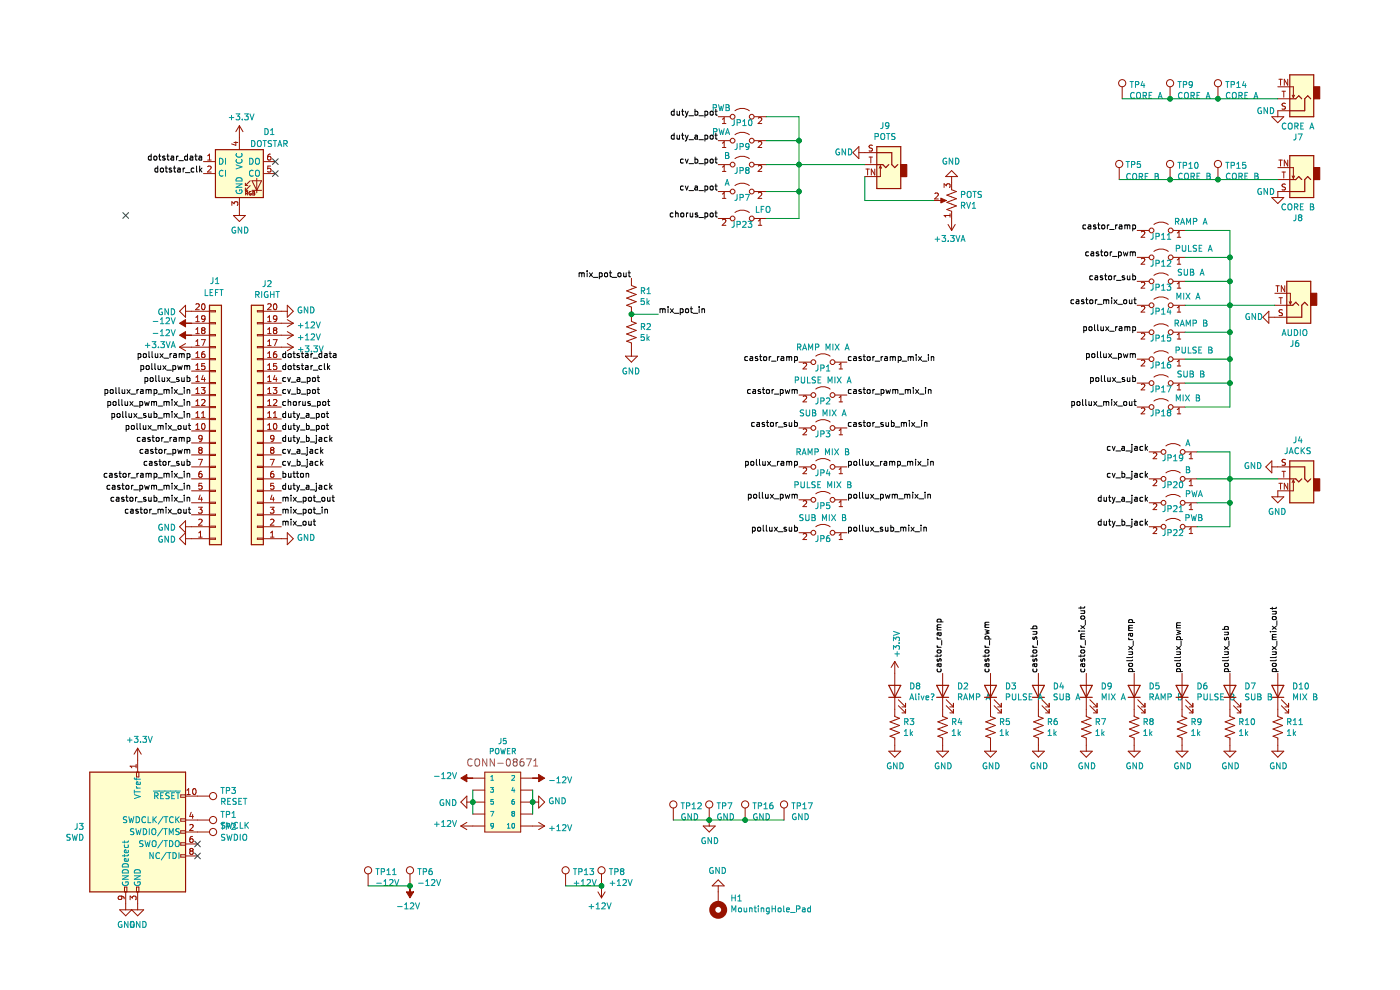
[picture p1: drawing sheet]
EESchema Schematic File Version 4
EELAYER 30 0
EELAYER END
$Descr A4 11693 8268
encoding utf-8
Sheet 1 1
Title "Castor & Pollux: Progboard"
Date "2021-02-27"
Rev "v3"
Comp "Winterbloom"
Comment1 "gemini.wntr.dev"
Comment2 "CERN-OHL-P v2"
Comment3 ""
Comment4 ""
$EndDescr
$Comp
L Connector:TestPoint TP1
U 1 1
P 1650 6850
F 0 "TP1" V 1604 7038 50  0000 L CNN
F 1 "SWCLK" V 1695 7038 50  0000 L CNN
F 2 "TestPoint:TestPoint_THTPad_D1.5mm_Drill0.7mm" H 1850 6850 50  0001 C CNN
F 3 "~" H 1850 6850 50  0001 C CNN
	1    1650 6850
	0    1    1    0   
$EndComp
$Comp
L Connector:TestPoint TP2
U 1 1
P 1650 6950
F 0 "TP2" V 1604 7138 50  0000 L CNN
F 1 "SWDIO" V 1695 7138 50  0000 L CNN
F 2 "TestPoint:TestPoint_THTPad_D1.5mm_Drill0.7mm" H 1850 6950 50  0001 C CNN
F 3 "~" H 1850 6950 50  0001 C CNN
	1    1650 6950
	0    1    1    0   
$EndComp
$Comp
L Connector:TestPoint TP3
U 1 1
P 1650 6650
F 0 "TP3" V 1604 6838 50  0000 L CNN
F 1 "RESET" V 1695 6838 50  0000 L CNN
F 2 "TestPoint:TestPoint_THTPad_D1.5mm_Drill0.7mm" H 1850 6650 50  0001 C CNN
F 3 "~" H 1850 6650 50  0001 C CNN
	1    1650 6650
	0    1    1    0   
$EndComp
$Comp
L Connector_Generic:Conn_01x20 J1
U 1 1
P 1800 3600
F 0 "J1" H 1750 2350 50  0000 L CNN
F 1 "LEFT" H 1700 2450 50  0000 L CNN
F 2 "Connector_PinSocket_2.54mm:PinSocket_1x20_P2.54mm_Vertical" H 1800 3600 50  0001 C CNN
F 3 "~" H 1800 3600 50  0001 C CNN
	1    1800 3600
	1    0    0    1   
$EndComp
$Comp
L Connector_Generic:Conn_01x20 J2
U 1 1
P 2150 3600
F 0 "J2" H 2068 2375 50  0000 C CNN
F 1 "RIGHT" H 2068 2466 50  0000 C CNN
F 2 "Connector_PinSocket_2.54mm:PinSocket_1x20_P2.54mm_Vertical" H 2150 3600 50  0001 C CNN
F 3 "~" H 2150 3600 50  0001 C CNN
	1    2150 3600
	-1   0    0    1   
$EndComp
$Comp
L Connector:TestPoint TP4
U 1 1
P 9375 825
F 0 "TP4" H 9433 943 50  0000 L CNN
F 1 "CORE A" H 9433 852 50  0000 L CNN
F 2 "TestPoint:TestPoint_THTPad_D1.5mm_Drill0.7mm" H 9575 825 50  0001 C CNN
F 3 "~" H 9575 825 50  0001 C CNN
	1    9375 825 
	1    0    0    -1  
$EndComp
$Comp
L Connector:TestPoint TP5
U 1 1
P 9350 1500
F 0 "TP5" H 9400 1625 50  0000 L CNN
F 1 "CORE B" H 9400 1525 50  0000 L CNN
F 2 "TestPoint:TestPoint_THTPad_D1.5mm_Drill0.7mm" H 9550 1500 50  0001 C CNN
F 3 "~" H 9550 1500 50  0001 C CNN
	1    9350 1500
	1    0    0    -1  
$EndComp
$Comp
L Connector:Conn_ARM_JTAG_SWD_10 J3
U 1 1
P 1150 6950
F 0 "J3" H 707 6996 50  0000 R CNN
F 1 "SWD" H 707 6905 50  0000 R CNN
F 2 "Connector_PinHeader_1.27mm:PinHeader_2x05_P1.27mm_Vertical" H 1150 6950 50  0001 C CNN
F 3 "http://infocenter.arm.com/help/topic/com.arm.doc.ddi0314h/DDI0314H_coresight_components_trm.pdf" V 800 5700 50  0001 C CNN
	1    1150 6950
	1    0    0    -1  
$EndComp
NoConn ~ 1650 7050
NoConn ~ 1650 7150
NoConn ~ 1050 1800
$Comp
L Connector:TestPoint TP6
U 1 1
P 3425 7400
F 0 "TP6" H 3483 7518 50  0000 L CNN
F 1 "-12V" H 3483 7427 50  0000 L CNN
F 2 "TestPoint:TestPoint_Plated_Hole_D3.0mm" H 3625 7400 50  0001 C CNN
F 3 "~" H 3625 7400 50  0001 C CNN
	1    3425 7400
	1    0    0    -1  
$EndComp
$Comp
L Connector:TestPoint TP7
U 1 1
P 5925 6850
F 0 "TP7" H 5983 6968 50  0000 L CNN
F 1 "GND" H 5983 6877 50  0000 L CNN
F 2 "TestPoint:TestPoint_Plated_Hole_D3.0mm" H 6125 6850 50  0001 C CNN
F 3 "~" H 6125 6850 50  0001 C CNN
	1    5925 6850
	1    0    0    -1  
$EndComp
$Comp
L Connector:TestPoint TP8
U 1 1
P 5025 7400
F 0 "TP8" H 5083 7518 50  0000 L CNN
F 1 "+12V" H 5083 7427 50  0000 L CNN
F 2 "TestPoint:TestPoint_Plated_Hole_D3.0mm" H 5225 7400 50  0001 C CNN
F 3 "~" H 5225 7400 50  0001 C CNN
	1    5025 7400
	1    0    0    -1  
$EndComp
$Comp
L Connector:TestPoint TP9
U 1 1
P 9775 825
F 0 "TP9" H 9833 943 50  0000 L CNN
F 1 "CORE A" H 9833 852 50  0000 L CNN
F 2 "TestPoint:TestPoint_Plated_Hole_D3.0mm" H 9975 825 50  0001 C CNN
F 3 "~" H 9975 825 50  0001 C CNN
	1    9775 825 
	1    0    0    -1  
$EndComp
$Comp
L Connector:TestPoint TP10
U 1 1
P 9775 1500
F 0 "TP10" H 9833 1618 50  0000 L CNN
F 1 "CORE B" H 9833 1527 50  0000 L CNN
F 2 "TestPoint:TestPoint_Plated_Hole_D3.0mm" H 9975 1500 50  0001 C CNN
F 3 "~" H 9975 1500 50  0001 C CNN
	1    9775 1500
	1    0    0    -1  
$EndComp
$Comp
L power:GND #PWR0101
U 1 1
P 5925 6850
F 0 "#PWR0101" H 5925 6600 50  0001 C CNN
F 1 "GND" H 5930 6677 50  0000 C CNN
F 2 "" H 5925 6850 50  0001 C CNN
F 3 "" H 5925 6850 50  0001 C CNN
	1    5925 6850
	1    0    0    -1  
$EndComp
$Comp
L power:GND #PWR0102
U 1 1
P 1150 7550
F 0 "#PWR0102" H 1150 7300 50  0001 C CNN
F 1 "GND" H 1155 7377 50  0000 C CNN
F 2 "" H 1150 7550 50  0001 C CNN
F 3 "" H 1150 7550 50  0001 C CNN
	1    1150 7550
	1    0    0    -1  
$EndComp
$Comp
L power:GND #PWR0103
U 1 1
P 1050 7550
F 0 "#PWR0103" H 1050 7300 50  0001 C CNN
F 1 "GND" H 1055 7377 50  0000 C CNN
F 2 "" H 1050 7550 50  0001 C CNN
F 3 "" H 1050 7550 50  0001 C CNN
	1    1050 7550
	1    0    0    -1  
$EndComp
$Comp
L power:+12V #PWR0104
U 1 1
P 5025 7400
F 0 "#PWR0104" H 5025 7250 50  0001 C CNN
F 1 "+12V" H 5040 7573 50  0000 C CNN
F 2 "" H 5025 7400 50  0001 C CNN
F 3 "" H 5025 7400 50  0001 C CNN
	1    5025 7400
	-1   0    0    1   
$EndComp
$Comp
L power:-12V #PWR0105
U 1 1
P 3425 7400
F 0 "#PWR0105" H 3425 7500 50  0001 C CNN
F 1 "-12V" H 3440 7573 50  0000 C CNN
F 2 "" H 3425 7400 50  0001 C CNN
F 3 "" H 3425 7400 50  0001 C CNN
	1    3425 7400
	-1   0    0    1   
$EndComp
$Comp
L power:GND #PWR0106
U 1 1
P 1600 2600
F 0 "#PWR0106" H 1600 2350 50  0001 C CNN
F 1 "GND" V 1605 2472 50  0000 R CNN
F 2 "" H 1600 2600 50  0001 C CNN
F 3 "" H 1600 2600 50  0001 C CNN
	1    1600 2600
	0    1    1    0   
$EndComp
$Comp
L power:GND #PWR0107
U 1 1
P 2350 2600
F 0 "#PWR0107" H 2350 2350 50  0001 C CNN
F 1 "GND" V 2355 2472 50  0000 R CNN
F 2 "" H 2350 2600 50  0001 C CNN
F 3 "" H 2350 2600 50  0001 C CNN
	1    2350 2600
	0    -1   -1   0   
$EndComp
$Comp
L power:GND #PWR0108
U 1 1
P 2350 4500
F 0 "#PWR0108" H 2350 4250 50  0001 C CNN
F 1 "GND" V 2355 4372 50  0000 R CNN
F 2 "" H 2350 4500 50  0001 C CNN
F 3 "" H 2350 4500 50  0001 C CNN
	1    2350 4500
	0    -1   -1   0   
$EndComp
$Comp
L power:GND #PWR0109
U 1 1
P 1600 4500
F 0 "#PWR0109" H 1600 4250 50  0001 C CNN
F 1 "GND" V 1605 4372 50  0000 R CNN
F 2 "" H 1600 4500 50  0001 C CNN
F 3 "" H 1600 4500 50  0001 C CNN
	1    1600 4500
	0    1    1    0   
$EndComp
$Comp
L power:GND #PWR0110
U 1 1
P 1600 4400
F 0 "#PWR0110" H 1600 4150 50  0001 C CNN
F 1 "GND" V 1605 4272 50  0000 R CNN
F 2 "" H 1600 4400 50  0001 C CNN
F 3 "" H 1600 4400 50  0001 C CNN
	1    1600 4400
	0    1    1    0   
$EndComp
$Comp
L power:+12V #PWR0111
U 1 1
P 2350 2700
F 0 "#PWR0111" H 2350 2550 50  0001 C CNN
F 1 "+12V" V 2365 2828 50  0000 L CNN
F 2 "" H 2350 2700 50  0001 C CNN
F 3 "" H 2350 2700 50  0001 C CNN
	1    2350 2700
	0    1    1    0   
$EndComp
$Comp
L power:+12V #PWR0112
U 1 1
P 2350 2800
F 0 "#PWR0112" H 2350 2650 50  0001 C CNN
F 1 "+12V" V 2365 2928 50  0000 L CNN
F 2 "" H 2350 2800 50  0001 C CNN
F 3 "" H 2350 2800 50  0001 C CNN
	1    2350 2800
	0    1    1    0   
$EndComp
$Comp
L power:-12V #PWR0113
U 1 1
P 1600 2700
F 0 "#PWR0113" H 1600 2800 50  0001 C CNN
F 1 "-12V" V 1615 2828 50  0000 L CNN
F 2 "" H 1600 2700 50  0001 C CNN
F 3 "" H 1600 2700 50  0001 C CNN
	1    1600 2700
	0    -1   -1   0   
$EndComp
$Comp
L power:-12V #PWR0114
U 1 1
P 1600 2800
F 0 "#PWR0114" H 1600 2900 50  0001 C CNN
F 1 "-12V" V 1615 2928 50  0000 L CNN
F 2 "" H 1600 2800 50  0001 C CNN
F 3 "" H 1600 2800 50  0001 C CNN
	1    1600 2800
	0    -1   -1   0   
$EndComp
$Comp
L power:+3.3V #PWR0115
U 1 1
P 2350 2900
F 0 "#PWR0115" H 2350 2750 50  0001 C CNN
F 1 "+3.3V" V 2365 3028 50  0000 L CNN
F 2 "" H 2350 2900 50  0001 C CNN
F 3 "" H 2350 2900 50  0001 C CNN
	1    2350 2900
	0    1    1    0   
$EndComp
$Comp
L power:+3.3V #PWR0116
U 1 1
P 1150 6350
F 0 "#PWR0116" H 1150 6200 50  0001 C CNN
F 1 "+3.3V" H 1165 6523 50  0000 C CNN
F 2 "" H 1150 6350 50  0001 C CNN
F 3 "" H 1150 6350 50  0001 C CNN
	1    1150 6350
	1    0    0    -1  
$EndComp
$Comp
L power:+3.3VA #PWR0117
U 1 1
P 1600 2900
F 0 "#PWR0117" H 1600 2750 50  0001 C CNN
F 1 "+3.3VA" V 1615 3027 50  0000 L CNN
F 2 "" H 1600 2900 50  0001 C CNN
F 3 "" H 1600 2900 50  0001 C CNN
	1    1600 2900
	0    -1   -1   0   
$EndComp
Text Label 2350 3000 0    50   ~ 0
dotstar_data
Text Label 2350 3100 0    50   ~ 0
dotstar_clk
Text Label 2350 3200 0    50   ~ 0
cv_a_pot
$Comp
L Connector:TestPoint TP11
U 1 1
P 3075 7400
F 0 "TP11" H 3133 7518 50  0000 L CNN
F 1 "-12V" H 3133 7427 50  0000 L CNN
F 2 "Connector_PinHeader_2.54mm:PinHeader_1x01_P2.54mm_Vertical" H 3275 7400 50  0001 C CNN
F 3 "~" H 3275 7400 50  0001 C CNN
	1    3075 7400
	1    0    0    -1  
$EndComp
Wire Wire Line
	3425 7400 3075 7400
Connection ~ 3425 7400
$Comp
L Connector:TestPoint TP12
U 1 1
P 5625 6850
F 0 "TP12" H 5683 6968 50  0000 L CNN
F 1 "GND" H 5683 6877 50  0000 L CNN
F 2 "Connector_PinHeader_2.54mm:PinHeader_1x01_P2.54mm_Vertical" H 5825 6850 50  0001 C CNN
F 3 "~" H 5825 6850 50  0001 C CNN
	1    5625 6850
	1    0    0    -1  
$EndComp
Wire Wire Line
	5625 6850 5925 6850
Connection ~ 5925 6850
$Comp
L Connector:TestPoint TP13
U 1 1
P 4725 7400
F 0 "TP13" H 4783 7518 50  0000 L CNN
F 1 "+12V" H 4783 7427 50  0000 L CNN
F 2 "Connector_PinHeader_2.54mm:PinHeader_1x01_P2.54mm_Vertical" H 4925 7400 50  0001 C CNN
F 3 "~" H 4925 7400 50  0001 C CNN
	1    4725 7400
	1    0    0    -1  
$EndComp
Wire Wire Line
	4725 7400 5025 7400
Connection ~ 5025 7400
$Comp
L Connector:TestPoint TP14
U 1 1
P 10175 825
F 0 "TP14" H 10233 943 50  0000 L CNN
F 1 "CORE A" H 10233 852 50  0000 L CNN
F 2 "Connector_PinHeader_2.54mm:PinHeader_1x01_P2.54mm_Vertical" H 10375 825 50  0001 C CNN
F 3 "~" H 10375 825 50  0001 C CNN
	1    10175 825 
	1    0    0    -1  
$EndComp
$Comp
L Connector:TestPoint TP15
U 1 1
P 10175 1500
F 0 "TP15" H 10233 1618 50  0000 L CNN
F 1 "CORE B" H 10233 1527 50  0000 L CNN
F 2 "Connector_PinHeader_2.54mm:PinHeader_1x01_P2.54mm_Vertical" H 10375 1500 50  0001 C CNN
F 3 "~" H 10375 1500 50  0001 C CNN
	1    10175 1500
	1    0    0    -1  
$EndComp
$Comp
L LED:APA102 D1
U 1 1
P 2000 1450
F 0 "D1" H 2250 1800 50  0000 C CNN
F 1 "DOTSTAR" H 2250 1700 50  0000 C CNN
F 2 "LED_SMD:LED_RGB_5050-6" H 2050 1150 50  0001 L TNN
F 3 "http://www.led-color.com/upload/201506/APA102%20LED.pdf" H 2100 1075 50  0001 L TNN
	1    2000 1450
	1    0    0    -1  
$EndComp
$Comp
L power:+3.3V #PWR0118
U 1 1
P 2000 1150
F 0 "#PWR0118" H 2000 1000 50  0001 C CNN
F 1 "+3.3V" H 2015 1323 50  0000 C CNN
F 2 "" H 2000 1150 50  0001 C CNN
F 3 "" H 2000 1150 50  0001 C CNN
	1    2000 1150
	1    0    0    -1  
$EndComp
$Comp
L power:GND #PWR0119
U 1 1
P 2000 1750
F 0 "#PWR0119" H 2000 1500 50  0001 C CNN
F 1 "GND" H 2005 1577 50  0000 C CNN
F 2 "" H 2000 1750 50  0001 C CNN
F 3 "" H 2000 1750 50  0001 C CNN
	1    2000 1750
	1    0    0    -1  
$EndComp
NoConn ~ 2300 1350
NoConn ~ 2300 1450
Text Label 1700 1350 2    50   ~ 0
dotstar_data
Text Label 1700 1450 2    50   ~ 0
dotstar_clk
Text Label 6000 1600 2    50   ~ 0
cv_a_pot
$Comp
L Connector:AudioJack2_SwitchT J4
U 1 1
P 10875 4000
F 0 "J4" H 10907 4325 50  0000 C CNN
F 1 "JACKS" H 10907 4234 50  0000 C CNN
F 2 "progboard:WQP-PJ301M-12_JACK" H 10875 4000 50  0001 C CNN
F 3 "~" H 10875 4000 50  0001 C CNN
	1    10875 4000
	-1   0    0    -1  
$EndComp
Text Label 2350 3800 0    50   ~ 0
cv_a_jack
Text Label 9600 3775 2    50   ~ 0
cv_a_jack
$Comp
L power:GND #PWR0122
U 1 1
P 10675 4100
F 0 "#PWR0122" H 10675 3850 50  0001 C CNN
F 1 "GND" H 10680 3927 50  0000 C CNN
F 2 "" H 10675 4100 50  0001 C CNN
F 3 "" H 10675 4100 50  0001 C CNN
	1    10675 4100
	-1   0    0    -1  
$EndComp
$Comp
L power:GND #PWR0123
U 1 1
P 10675 3900
F 0 "#PWR0123" H 10675 3650 50  0001 C CNN
F 1 "GND" V 10680 3772 50  0000 R CNN
F 2 "" H 10675 3900 50  0001 C CNN
F 3 "" H 10675 3900 50  0001 C CNN
	1    10675 3900
	0    1    -1   0   
$EndComp
$Comp
L SparkFun-Connectors:CONN_05X2SHD_LOCK J5
U 1 1
P 4200 6700
F 0 "J5" H 4200 7210 45  0000 C CNN
F 1 "POWER" H 4200 7126 45  0000 C CNN
F 2 "Connectors:2X5-SHROUDED_LOCK" H 4200 7100 20  0001 C CNN
F 3 "" H 4200 6700 50  0001 C CNN
F 4 "CONN-08671" H 4200 7031 60  0000 C CNN "Field4"
	1    4200 6700
	1    0    0    -1  
$EndComp
$Comp
L power:-12V #PWR0124
U 1 1
P 3950 6500
F 0 "#PWR0124" H 3950 6600 50  0001 C CNN
F 1 "-12V" V 3965 6628 50  0000 L CNN
F 2 "" H 3950 6500 50  0001 C CNN
F 3 "" H 3950 6500 50  0001 C CNN
	1    3950 6500
	0    -1   -1   0   
$EndComp
$Comp
L power:-12V #PWR0125
U 1 1
P 4450 6500
F 0 "#PWR0125" H 4450 6600 50  0001 C CNN
F 1 "-12V" V 4465 6628 50  0000 L CNN
F 2 "" H 4450 6500 50  0001 C CNN
F 3 "" H 4450 6500 50  0001 C CNN
	1    4450 6500
	0    1    1    0   
$EndComp
$Comp
L power:+12V #PWR0126
U 1 1
P 4450 6900
F 0 "#PWR0126" H 4450 6750 50  0001 C CNN
F 1 "+12V" V 4465 7028 50  0000 L CNN
F 2 "" H 4450 6900 50  0001 C CNN
F 3 "" H 4450 6900 50  0001 C CNN
	1    4450 6900
	0    1    1    0   
$EndComp
$Comp
L power:+12V #PWR0127
U 1 1
P 3950 6900
F 0 "#PWR0127" H 3950 6750 50  0001 C CNN
F 1 "+12V" V 3965 7028 50  0000 L CNN
F 2 "" H 3950 6900 50  0001 C CNN
F 3 "" H 3950 6900 50  0001 C CNN
	1    3950 6900
	0    -1   -1   0   
$EndComp
$Comp
L power:GND #PWR0128
U 1 1
P 3950 6700
F 0 "#PWR0128" H 3950 6450 50  0001 C CNN
F 1 "GND" V 3955 6572 50  0000 R CNN
F 2 "" H 3950 6700 50  0001 C CNN
F 3 "" H 3950 6700 50  0001 C CNN
	1    3950 6700
	0    1    1    0   
$EndComp
$Comp
L power:GND #PWR0129
U 1 1
P 4450 6700
F 0 "#PWR0129" H 4450 6450 50  0001 C CNN
F 1 "GND" V 4455 6572 50  0000 R CNN
F 2 "" H 4450 6700 50  0001 C CNN
F 3 "" H 4450 6700 50  0001 C CNN
	1    4450 6700
	0    -1   -1   0   
$EndComp
Wire Wire Line
	4450 6600 4450 6700
Connection ~ 4450 6700
Wire Wire Line
	4450 6700 4450 6800
Wire Wire Line
	3950 6600 3950 6700
Connection ~ 3950 6700
Wire Wire Line
	3950 6700 3950 6800
$Comp
L Mechanical:MountingHole_Pad H1
U 1 1
P 6000 7550
F 0 "H1" H 5900 7507 50  0000 R CNN
F 1 "MountingHole_Pad" H 5900 7598 50  0000 R CNN
F 2 "MountingHole:MountingHole_3.2mm_M3_Pad_Via" H 6000 7550 50  0001 C CNN
F 3 "~" H 6000 7550 50  0001 C CNN
	1    6000 7550
	-1   0    0    1   
$EndComp
$Comp
L power:GND #PWR0130
U 1 1
P 6000 7450
F 0 "#PWR0130" H 6000 7200 50  0001 C CNN
F 1 "GND" H 6005 7277 50  0000 C CNN
F 2 "" H 6000 7450 50  0001 C CNN
F 3 "" H 6000 7450 50  0001 C CNN
	1    6000 7450
	-1   0    0    1   
$EndComp
$Comp
L Device:LED D2
U 1 1
P 7875 5775
F 0 "D2" V 7914 5657 50  0000 R CNN
F 1 "RAMP A" V 7823 5657 50  0000 R CNN
F 2 "LED_THT:LED_D5.0mm" H 7875 5775 50  0001 C CNN
F 3 "~" H 7875 5775 50  0001 C CNN
F 4 "WP7113VRVC1C" H 7875 5775 50  0001 C CNN "Field4"
	1    7875 5775
	0    -1   -1   0   
$EndComp
Text Label 1600 3000 2    50   ~ 0
pollux_ramp
Text Label 1600 3100 2    50   ~ 0
pollux_pwm
Text Label 1600 3200 2    50   ~ 0
pollux_sub
Text Label 1600 3700 2    50   ~ 0
castor_ramp
Text Label 1600 3800 2    50   ~ 0
castor_pwm
Text Label 1600 3900 2    50   ~ 0
castor_sub
Text Label 9475 5625 1    50   ~ 0
pollux_ramp
Text Label 9875 5625 1    50   ~ 0
pollux_pwm
Text Label 10275 5625 1    50   ~ 0
pollux_sub
Text Label 7875 5625 1    50   ~ 0
castor_ramp
Text Label 8275 5625 1    50   ~ 0
castor_pwm
Text Label 8675 5625 1    50   ~ 0
castor_sub
$Comp
L Device:R_US R4
U 1 1
P 7875 6075
F 0 "R4" H 7943 6121 50  0000 L CNN
F 1 "1k" H 7943 6030 50  0000 L CNN
F 2 "Resistor_THT:R_Axial_DIN0207_L6.3mm_D2.5mm_P7.62mm_Horizontal" V 7915 6065 50  0001 C CNN
F 3 "~" H 7875 6075 50  0001 C CNN
F 4 "MF1/4DCT26A1001F" H 7875 6075 50  0001 C CNN "Field4"
	1    7875 6075
	1    0    0    -1  
$EndComp
$Comp
L power:GND #PWR0131
U 1 1
P 7875 6225
F 0 "#PWR0131" H 7875 5975 50  0001 C CNN
F 1 "GND" H 7880 6052 50  0000 C CNN
F 2 "" H 7875 6225 50  0001 C CNN
F 3 "" H 7875 6225 50  0001 C CNN
	1    7875 6225
	1    0    0    -1  
$EndComp
$Comp
L Device:R_US R5
U 1 1
P 8275 6075
F 0 "R5" H 8343 6121 50  0000 L CNN
F 1 "1k" H 8343 6030 50  0000 L CNN
F 2 "Resistor_THT:R_Axial_DIN0207_L6.3mm_D2.5mm_P7.62mm_Horizontal" V 8315 6065 50  0001 C CNN
F 3 "~" H 8275 6075 50  0001 C CNN
F 4 "MF1/4DCT26A1001F" H 8275 6075 50  0001 C CNN "Field4"
	1    8275 6075
	1    0    0    -1  
$EndComp
$Comp
L power:GND #PWR0132
U 1 1
P 8275 6225
F 0 "#PWR0132" H 8275 5975 50  0001 C CNN
F 1 "GND" H 8280 6052 50  0000 C CNN
F 2 "" H 8275 6225 50  0001 C CNN
F 3 "" H 8275 6225 50  0001 C CNN
	1    8275 6225
	1    0    0    -1  
$EndComp
$Comp
L Device:LED D4
U 1 1
P 8675 5775
F 0 "D4" V 8714 5657 50  0000 R CNN
F 1 "SUB A" V 8623 5657 50  0000 R CNN
F 2 "LED_THT:LED_D5.0mm" H 8675 5775 50  0001 C CNN
F 3 "~" H 8675 5775 50  0001 C CNN
F 4 "WP7113VRVC1C" H 8675 5775 50  0001 C CNN "Field4"
	1    8675 5775
	0    -1   -1   0   
$EndComp
$Comp
L Device:R_US R6
U 1 1
P 8675 6075
F 0 "R6" H 8743 6121 50  0000 L CNN
F 1 "1k" H 8743 6030 50  0000 L CNN
F 2 "Resistor_THT:R_Axial_DIN0207_L6.3mm_D2.5mm_P7.62mm_Horizontal" V 8715 6065 50  0001 C CNN
F 3 "~" H 8675 6075 50  0001 C CNN
F 4 "MF1/4DCT26A1001F" H 8675 6075 50  0001 C CNN "Field4"
	1    8675 6075
	1    0    0    -1  
$EndComp
$Comp
L power:GND #PWR0133
U 1 1
P 8675 6225
F 0 "#PWR0133" H 8675 5975 50  0001 C CNN
F 1 "GND" H 8680 6052 50  0000 C CNN
F 2 "" H 8675 6225 50  0001 C CNN
F 3 "" H 8675 6225 50  0001 C CNN
	1    8675 6225
	1    0    0    -1  
$EndComp
$Comp
L Device:LED D5
U 1 1
P 9475 5775
F 0 "D5" V 9514 5657 50  0000 R CNN
F 1 "RAMP B" V 9423 5657 50  0000 R CNN
F 2 "LED_THT:LED_D5.0mm" H 9475 5775 50  0001 C CNN
F 3 "~" H 9475 5775 50  0001 C CNN
F 4 "WP7113VRVC1C" H 9475 5775 50  0001 C CNN "Field4"
	1    9475 5775
	0    -1   -1   0   
$EndComp
$Comp
L Device:R_US R8
U 1 1
P 9475 6075
F 0 "R8" H 9543 6121 50  0000 L CNN
F 1 "1k" H 9543 6030 50  0000 L CNN
F 2 "Resistor_THT:R_Axial_DIN0207_L6.3mm_D2.5mm_P7.62mm_Horizontal" V 9515 6065 50  0001 C CNN
F 3 "~" H 9475 6075 50  0001 C CNN
F 4 "MF1/4DCT26A1001F" H 9475 6075 50  0001 C CNN "Field4"
	1    9475 6075
	1    0    0    -1  
$EndComp
$Comp
L power:GND #PWR0134
U 1 1
P 9475 6225
F 0 "#PWR0134" H 9475 5975 50  0001 C CNN
F 1 "GND" H 9480 6052 50  0000 C CNN
F 2 "" H 9475 6225 50  0001 C CNN
F 3 "" H 9475 6225 50  0001 C CNN
	1    9475 6225
	1    0    0    -1  
$EndComp
$Comp
L Device:LED D6
U 1 1
P 9875 5775
F 0 "D6" V 9914 5657 50  0000 R CNN
F 1 "PULSE B" V 9823 5657 50  0000 R CNN
F 2 "LED_THT:LED_D5.0mm" H 9875 5775 50  0001 C CNN
F 3 "~" H 9875 5775 50  0001 C CNN
F 4 "WP7113VRVC1C" H 9875 5775 50  0001 C CNN "Field4"
	1    9875 5775
	0    -1   -1   0   
$EndComp
$Comp
L Device:R_US R9
U 1 1
P 9875 6075
F 0 "R9" H 9943 6121 50  0000 L CNN
F 1 "1k" H 9943 6030 50  0000 L CNN
F 2 "Resistor_THT:R_Axial_DIN0207_L6.3mm_D2.5mm_P7.62mm_Horizontal" V 9915 6065 50  0001 C CNN
F 3 "~" H 9875 6075 50  0001 C CNN
F 4 "MF1/4DCT26A1001F" H 9875 6075 50  0001 C CNN "Field4"
	1    9875 6075
	1    0    0    -1  
$EndComp
$Comp
L power:GND #PWR0135
U 1 1
P 9875 6225
F 0 "#PWR0135" H 9875 5975 50  0001 C CNN
F 1 "GND" H 9880 6052 50  0000 C CNN
F 2 "" H 9875 6225 50  0001 C CNN
F 3 "" H 9875 6225 50  0001 C CNN
	1    9875 6225
	1    0    0    -1  
$EndComp
$Comp
L Device:LED D7
U 1 1
P 10275 5775
F 0 "D7" V 10314 5657 50  0000 R CNN
F 1 "SUB B" V 10223 5657 50  0000 R CNN
F 2 "LED_THT:LED_D5.0mm" H 10275 5775 50  0001 C CNN
F 3 "~" H 10275 5775 50  0001 C CNN
F 4 "WP7113VRVC1C" H 10275 5775 50  0001 C CNN "Field4"
	1    10275 5775
	0    -1   -1   0   
$EndComp
$Comp
L Device:R_US R10
U 1 1
P 10275 6075
F 0 "R10" H 10343 6121 50  0000 L CNN
F 1 "1k" H 10343 6030 50  0000 L CNN
F 2 "Resistor_THT:R_Axial_DIN0207_L6.3mm_D2.5mm_P7.62mm_Horizontal" V 10315 6065 50  0001 C CNN
F 3 "~" H 10275 6075 50  0001 C CNN
F 4 "MF1/4DCT26A1001F" H 10275 6075 50  0001 C CNN "Field4"
	1    10275 6075
	1    0    0    -1  
$EndComp
$Comp
L power:GND #PWR0136
U 1 1
P 10275 6225
F 0 "#PWR0136" H 10275 5975 50  0001 C CNN
F 1 "GND" H 10280 6052 50  0000 C CNN
F 2 "" H 10275 6225 50  0001 C CNN
F 3 "" H 10275 6225 50  0001 C CNN
	1    10275 6225
	1    0    0    -1  
$EndComp
$Comp
L Device:LED D3
U 1 1
P 8275 5775
F 0 "D3" V 8314 5657 50  0000 R CNN
F 1 "PULSE A" V 8223 5657 50  0000 R CNN
F 2 "LED_THT:LED_D5.0mm" H 8275 5775 50  0001 C CNN
F 3 "~" H 8275 5775 50  0001 C CNN
F 4 "WP7113VRVC1C" H 8275 5775 50  0001 C CNN "Field4"
	1    8275 5775
	0    -1   -1   0   
$EndComp
$Comp
L Device:LED D8
U 1 1
P 7475 5775
F 0 "D8" V 7514 5657 50  0000 R CNN
F 1 "Alive?" V 7423 5657 50  0000 R CNN
F 2 "LED_THT:LED_D5.0mm" H 7475 5775 50  0001 C CNN
F 3 "~" H 7475 5775 50  0001 C CNN
F 4 "WP7113VRVC1C" H 7475 5775 50  0001 C CNN "Field4"
	1    7475 5775
	0    -1   -1   0   
$EndComp
$Comp
L Device:R_US R3
U 1 1
P 7475 6075
F 0 "R3" H 7543 6121 50  0000 L CNN
F 1 "1k" H 7543 6030 50  0000 L CNN
F 2 "Resistor_THT:R_Axial_DIN0207_L6.3mm_D2.5mm_P7.62mm_Horizontal" V 7515 6065 50  0001 C CNN
F 3 "~" H 7475 6075 50  0001 C CNN
F 4 "MF1/4DCT26A1001F" H 7475 6075 50  0001 C CNN "Field4"
	1    7475 6075
	1    0    0    -1  
$EndComp
$Comp
L power:GND #PWR0137
U 1 1
P 7475 6225
F 0 "#PWR0137" H 7475 5975 50  0001 C CNN
F 1 "GND" H 7480 6052 50  0000 C CNN
F 2 "" H 7475 6225 50  0001 C CNN
F 3 "" H 7475 6225 50  0001 C CNN
	1    7475 6225
	1    0    0    -1  
$EndComp
$Comp
L power:+3.3V #PWR0138
U 1 1
P 7475 5625
F 0 "#PWR0138" H 7475 5475 50  0001 C CNN
F 1 "+3.3V" V 7490 5753 50  0000 L CNN
F 2 "" H 7475 5625 50  0001 C CNN
F 3 "" H 7475 5625 50  0001 C CNN
	1    7475 5625
	1    0    0    -1  
$EndComp
Text Label 2350 3400 0    50   ~ 0
chorus_pot
Text Label 2350 3300 0    50   ~ 0
cv_b_pot
Text Label 1600 3300 2    50   ~ 0
pollux_ramp_mix_in
Text Label 1600 3400 2    50   ~ 0
pollux_pwm_mix_in
Text Label 1600 3500 2    50   ~ 0
pollux_sub_mix_in
Text Label 1600 3600 2    50   ~ 0
pollux_mix_out
Text Label 1600 4000 2    50   ~ 0
castor_ramp_mix_in
Text Label 1600 4100 2    50   ~ 0
castor_pwm_mix_in
Text Label 1600 4200 2    50   ~ 0
castor_sub_mix_in
Text Label 1600 4300 2    50   ~ 0
castor_mix_out
Text Label 2350 3500 0    50   ~ 0
duty_a_pot
Text Label 2350 3600 0    50   ~ 0
duty_b_pot
Text Label 2350 3700 0    50   ~ 0
duty_b_jack
Text Label 2350 3900 0    50   ~ 0
cv_b_jack
Text Label 2350 4000 0    50   ~ 0
button
Text Label 2350 4100 0    50   ~ 0
duty_a_jack
Text Label 2350 4200 0    50   ~ 0
mix_pot_out
Text Label 2350 4300 0    50   ~ 0
mix_pot_in
Text Label 2350 4400 0    50   ~ 0
mix_out
Text Label 9600 4000 2    50   ~ 0
cv_b_jack
Text Label 9600 4400 2    50   ~ 0
duty_b_jack
Text Label 9600 4200 2    50   ~ 0
duty_a_jack
$Comp
L Connector:AudioJack2_SwitchT J6
U 1 1
P 10850 2550
F 0 "J6" H 10882 2875 50  0000 C CNN
F 1 "AUDIO" H 10882 2784 50  0000 C CNN
F 2 "progboard:WQP-PJ301M-12_JACK" H 10850 2550 50  0001 C CNN
F 3 "~" H 10850 2550 50  0001 C CNN
	1    10850 2550
	-1   0    0    1   
$EndComp
Text Label 6000 1375 2    50   ~ 0
cv_b_pot
Text Label 6000 1175 2    50   ~ 0
duty_a_pot
Text Label 6000 975  2    50   ~ 0
duty_b_pot
$Comp
L Jumper:Jumper_2_Open JP7
U 1 1
P 6200 1600
F 0 "JP7" H 6200 1550 50  0000 C CNN
F 1 "A" H 6075 1675 50  0000 C CNN
F 2 "TestPoint:TestPoint_2Pads_Pitch2.54mm_Drill0.8mm" H 6200 1600 50  0001 C CNN
F 3 "~" H 6200 1600 50  0001 C CNN
	1    6200 1600
	1    0    0    -1  
$EndComp
$Comp
L Jumper:Jumper_2_Open JP9
U 1 1
P 6200 1175
F 0 "JP9" H 6200 1125 50  0000 C CNN
F 1 "PWA" H 6025 1250 50  0000 C CNN
F 2 "TestPoint:TestPoint_2Pads_Pitch2.54mm_Drill0.8mm" H 6200 1175 50  0001 C CNN
F 3 "~" H 6200 1175 50  0001 C CNN
	1    6200 1175
	1    0    0    -1  
$EndComp
$Comp
L Jumper:Jumper_2_Open JP10
U 1 1
P 6200 975
F 0 "JP10" H 6200 925 50  0000 C CNN
F 1 "PWB" H 6025 1050 50  0000 C CNN
F 2 "TestPoint:TestPoint_2Pads_Pitch2.54mm_Drill0.8mm" H 6200 975 50  0001 C CNN
F 3 "~" H 6200 975 50  0001 C CNN
	1    6200 975 
	1    0    0    -1  
$EndComp
Wire Wire Line
	6400 1375 6675 1375
Wire Wire Line
	6400 1600 6675 1600
Wire Wire Line
	6675 1600 6675 1375
Connection ~ 6675 1375
Wire Wire Line
	6675 1375 6675 1175
Wire Wire Line
	6675 1175 6400 1175
Wire Wire Line
	6400 975  6675 975 
Wire Wire Line
	6675 975  6675 1175
Connection ~ 6675 1175
$Comp
L Jumper:Jumper_2_Open JP19
U 1 1
P 9800 3775
F 0 "JP19" H 9800 3725 50  0000 C CNN
F 1 "A" H 9675 3850 50  0000 C CNN
F 2 "TestPoint:TestPoint_2Pads_Pitch2.54mm_Drill0.8mm" H 9800 3775 50  0001 C CNN
F 3 "~" H 9800 3775 50  0001 C CNN
	1    9800 3775
	-1   0    0    -1  
$EndComp
$Comp
L Jumper:Jumper_2_Open JP20
U 1 1
P 9800 4000
F 0 "JP20" H 9800 3950 50  0000 C CNN
F 1 "B" H 9675 4075 50  0000 C CNN
F 2 "TestPoint:TestPoint_2Pads_Pitch2.54mm_Drill0.8mm" H 9800 4000 50  0001 C CNN
F 3 "~" H 9800 4000 50  0001 C CNN
	1    9800 4000
	-1   0    0    -1  
$EndComp
$Comp
L Jumper:Jumper_2_Open JP21
U 1 1
P 9800 4200
F 0 "JP21" H 9800 4150 50  0000 C CNN
F 1 "PWA" H 9625 4275 50  0000 C CNN
F 2 "TestPoint:TestPoint_2Pads_Pitch2.54mm_Drill0.8mm" H 9800 4200 50  0001 C CNN
F 3 "~" H 9800 4200 50  0001 C CNN
	1    9800 4200
	-1   0    0    -1  
$EndComp
$Comp
L Jumper:Jumper_2_Open JP22
U 1 1
P 9800 4400
F 0 "JP22" H 9800 4350 50  0000 C CNN
F 1 "PWB" H 9625 4475 50  0000 C CNN
F 2 "TestPoint:TestPoint_2Pads_Pitch2.54mm_Drill0.8mm" H 9800 4400 50  0001 C CNN
F 3 "~" H 9800 4400 50  0001 C CNN
	1    9800 4400
	-1   0    0    -1  
$EndComp
Wire Wire Line
	10675 4000 10275 4000
Wire Wire Line
	10000 3775 10275 3775
Wire Wire Line
	10275 3775 10275 4000
Connection ~ 10275 4000
Wire Wire Line
	10275 4000 10000 4000
Wire Wire Line
	10275 4000 10275 4200
Wire Wire Line
	10275 4200 10000 4200
Wire Wire Line
	10000 4400 10275 4400
Wire Wire Line
	10275 4400 10275 4200
Connection ~ 10275 4200
$Comp
L Jumper:Jumper_2_Open JP11
U 1 1
P 9700 1925
F 0 "JP11" H 9700 1875 50  0000 C CNN
F 1 "RAMP A" H 9450 2000 50  0000 C CNN
F 2 "TestPoint:TestPoint_2Pads_Pitch2.54mm_Drill0.8mm" H 9700 1925 50  0001 C CNN
F 3 "~" H 9700 1925 50  0001 C CNN
	1    9700 1925
	-1   0    0    -1  
$EndComp
$Comp
L Jumper:Jumper_2_Open JP12
U 1 1
P 9700 2150
F 0 "JP12" H 9700 2100 50  0000 C CNN
F 1 "PULSE A" H 9425 2225 50  0000 C CNN
F 2 "TestPoint:TestPoint_2Pads_Pitch2.54mm_Drill0.8mm" H 9700 2150 50  0001 C CNN
F 3 "~" H 9700 2150 50  0001 C CNN
	1    9700 2150
	-1   0    0    -1  
$EndComp
$Comp
L Jumper:Jumper_2_Open JP13
U 1 1
P 9700 2350
F 0 "JP13" H 9700 2300 50  0000 C CNN
F 1 "SUB A" H 9450 2425 50  0000 C CNN
F 2 "TestPoint:TestPoint_2Pads_Pitch2.54mm_Drill0.8mm" H 9700 2350 50  0001 C CNN
F 3 "~" H 9700 2350 50  0001 C CNN
	1    9700 2350
	-1   0    0    -1  
$EndComp
$Comp
L Jumper:Jumper_2_Open JP14
U 1 1
P 9700 2550
F 0 "JP14" H 9700 2500 50  0000 C CNN
F 1 "MIX A" H 9475 2625 50  0000 C CNN
F 2 "TestPoint:TestPoint_2Pads_Pitch2.54mm_Drill0.8mm" H 9700 2550 50  0001 C CNN
F 3 "~" H 9700 2550 50  0001 C CNN
	1    9700 2550
	-1   0    0    -1  
$EndComp
$Comp
L Jumper:Jumper_2_Open JP15
U 1 1
P 9700 2775
F 0 "JP15" H 9700 2725 50  0000 C CNN
F 1 "RAMP B" H 9450 2850 50  0000 C CNN
F 2 "TestPoint:TestPoint_2Pads_Pitch2.54mm_Drill0.8mm" H 9700 2775 50  0001 C CNN
F 3 "~" H 9700 2775 50  0001 C CNN
	1    9700 2775
	-1   0    0    -1  
$EndComp
$Comp
L Jumper:Jumper_2_Open JP16
U 1 1
P 9700 3000
F 0 "JP16" H 9700 2950 50  0000 C CNN
F 1 "PULSE B" H 9425 3075 50  0000 C CNN
F 2 "TestPoint:TestPoint_2Pads_Pitch2.54mm_Drill0.8mm" H 9700 3000 50  0001 C CNN
F 3 "~" H 9700 3000 50  0001 C CNN
	1    9700 3000
	-1   0    0    -1  
$EndComp
$Comp
L Jumper:Jumper_2_Open JP17
U 1 1
P 9700 3200
F 0 "JP17" H 9700 3150 50  0000 C CNN
F 1 "SUB B" H 9450 3275 50  0000 C CNN
F 2 "TestPoint:TestPoint_2Pads_Pitch2.54mm_Drill0.8mm" H 9700 3200 50  0001 C CNN
F 3 "~" H 9700 3200 50  0001 C CNN
	1    9700 3200
	-1   0    0    -1  
$EndComp
$Comp
L Jumper:Jumper_2_Open JP18
U 1 1
P 9700 3400
F 0 "JP18" H 9700 3350 50  0000 C CNN
F 1 "MIX B" H 9475 3475 50  0000 C CNN
F 2 "TestPoint:TestPoint_2Pads_Pitch2.54mm_Drill0.8mm" H 9700 3400 50  0001 C CNN
F 3 "~" H 9700 3400 50  0001 C CNN
	1    9700 3400
	-1   0    0    -1  
$EndComp
Text Label 9500 1925 2    50   ~ 0
castor_ramp
Text Label 9500 2150 2    50   ~ 0
castor_pwm
Text Label 9500 2350 2    50   ~ 0
castor_sub
Text Label 9500 2550 2    50   ~ 0
castor_mix_out
Text Label 9500 2775 2    50   ~ 0
pollux_ramp
Text Label 9500 3000 2    50   ~ 0
pollux_pwm
Text Label 9500 3200 2    50   ~ 0
pollux_sub
Text Label 9500 3400 2    50   ~ 0
pollux_mix_out
Wire Wire Line
	9900 2550 10275 2550
Wire Wire Line
	9900 2350 10275 2350
Wire Wire Line
	10275 2350 10275 2550
Connection ~ 10275 2550
Wire Wire Line
	10275 2550 10650 2550
Wire Wire Line
	9900 2150 10275 2150
Wire Wire Line
	10275 2150 10275 2350
Connection ~ 10275 2350
Wire Wire Line
	9900 1925 10275 1925
Wire Wire Line
	10275 1925 10275 2150
Connection ~ 10275 2150
Wire Wire Line
	9900 2775 10275 2775
Wire Wire Line
	10275 2775 10275 2550
Wire Wire Line
	9900 3000 10275 3000
Wire Wire Line
	10275 3000 10275 2775
Connection ~ 10275 2775
Wire Wire Line
	9900 3200 10275 3200
Wire Wire Line
	10275 3200 10275 3000
Connection ~ 10275 3000
Wire Wire Line
	9900 3400 10275 3400
Wire Wire Line
	10275 3400 10275 3200
Connection ~ 10275 3200
$Comp
L power:GND #PWR0139
U 1 1
P 10650 2650
F 0 "#PWR0139" H 10650 2400 50  0001 C CNN
F 1 "GND" V 10650 2475 50  0000 C CNN
F 2 "" H 10650 2650 50  0001 C CNN
F 3 "" H 10650 2650 50  0001 C CNN
	1    10650 2650
	0    1    -1   0   
$EndComp
Text Label 10675 5625 1    50   ~ 0
pollux_mix_out
$Comp
L Device:LED D9
U 1 1
P 9075 5775
F 0 "D9" V 9114 5657 50  0000 R CNN
F 1 "MIX A" V 9023 5657 50  0000 R CNN
F 2 "LED_THT:LED_D5.0mm" H 9075 5775 50  0001 C CNN
F 3 "~" H 9075 5775 50  0001 C CNN
F 4 "WP7113VRVC1C" H 9075 5775 50  0001 C CNN "Field4"
	1    9075 5775
	0    -1   -1   0   
$EndComp
$Comp
L Device:R_US R7
U 1 1
P 9075 6075
F 0 "R7" H 9143 6121 50  0000 L CNN
F 1 "1k" H 9143 6030 50  0000 L CNN
F 2 "Resistor_THT:R_Axial_DIN0207_L6.3mm_D2.5mm_P7.62mm_Horizontal" V 9115 6065 50  0001 C CNN
F 3 "~" H 9075 6075 50  0001 C CNN
F 4 "MF1/4DCT26A1001F" H 9075 6075 50  0001 C CNN "Field4"
	1    9075 6075
	1    0    0    -1  
$EndComp
$Comp
L power:GND #PWR0140
U 1 1
P 9075 6225
F 0 "#PWR0140" H 9075 5975 50  0001 C CNN
F 1 "GND" H 9080 6052 50  0000 C CNN
F 2 "" H 9075 6225 50  0001 C CNN
F 3 "" H 9075 6225 50  0001 C CNN
	1    9075 6225
	1    0    0    -1  
$EndComp
Text Label 9075 5625 1    50   ~ 0
castor_mix_out
$Comp
L Device:LED D10
U 1 1
P 10675 5775
F 0 "D10" V 10714 5657 50  0000 R CNN
F 1 "MIX B" V 10623 5657 50  0000 R CNN
F 2 "LED_THT:LED_D5.0mm" H 10675 5775 50  0001 C CNN
F 3 "~" H 10675 5775 50  0001 C CNN
F 4 "WP7113VRVC1C" H 10675 5775 50  0001 C CNN "Field4"
	1    10675 5775
	0    -1   -1   0   
$EndComp
$Comp
L Device:R_US R11
U 1 1
P 10675 6075
F 0 "R11" H 10743 6121 50  0000 L CNN
F 1 "1k" H 10743 6030 50  0000 L CNN
F 2 "Resistor_THT:R_Axial_DIN0207_L6.3mm_D2.5mm_P7.62mm_Horizontal" V 10715 6065 50  0001 C CNN
F 3 "~" H 10675 6075 50  0001 C CNN
F 4 "MF1/4DCT26A1001F" H 10675 6075 50  0001 C CNN "Field4"
	1    10675 6075
	1    0    0    -1  
$EndComp
$Comp
L power:GND #PWR0141
U 1 1
P 10675 6225
F 0 "#PWR0141" H 10675 5975 50  0001 C CNN
F 1 "GND" H 10680 6052 50  0000 C CNN
F 2 "" H 10675 6225 50  0001 C CNN
F 3 "" H 10675 6225 50  0001 C CNN
	1    10675 6225
	1    0    0    -1  
$EndComp
$Comp
L Connector:AudioJack2_SwitchT J7
U 1 1
P 10875 825
F 0 "J7" H 10907 1150 50  0000 C CNN
F 1 "CORE A" H 10907 1059 50  0000 C CNN
F 2 "progboard:WQP-PJ301M-12_JACK" H 10875 825 50  0001 C CNN
F 3 "~" H 10875 825 50  0001 C CNN
	1    10875 825 
	-1   0    0    1   
$EndComp
Wire Wire Line
	10675 825  10175 825 
Wire Wire Line
	10175 825  9775 825 
Connection ~ 10175 825 
Wire Wire Line
	9775 825  9375 825 
Connection ~ 9775 825 
$Comp
L power:GND #PWR0142
U 1 1
P 10675 925
F 0 "#PWR0142" H 10675 675 50  0001 C CNN
F 1 "GND" H 10575 925 50  0000 C CNN
F 2 "" H 10675 925 50  0001 C CNN
F 3 "" H 10675 925 50  0001 C CNN
	1    10675 925 
	1    0    0    -1  
$EndComp
$Comp
L Connector:AudioJack2_SwitchT J8
U 1 1
P 10875 1500
F 0 "J8" H 10907 1825 50  0000 C CNN
F 1 "CORE B" H 10907 1734 50  0000 C CNN
F 2 "progboard:WQP-PJ301M-12_JACK" H 10875 1500 50  0001 C CNN
F 3 "~" H 10875 1500 50  0001 C CNN
	1    10875 1500
	-1   0    0    1   
$EndComp
$Comp
L power:GND #PWR0143
U 1 1
P 10675 1600
F 0 "#PWR0143" H 10675 1350 50  0001 C CNN
F 1 "GND" H 10575 1600 50  0000 C CNN
F 2 "" H 10675 1600 50  0001 C CNN
F 3 "" H 10675 1600 50  0001 C CNN
	1    10675 1600
	1    0    0    -1  
$EndComp
Wire Wire Line
	10675 1500 10175 1500
Wire Wire Line
	10175 1500 9775 1500
Connection ~ 10175 1500
Wire Wire Line
	9775 1500 9350 1500
Connection ~ 9775 1500
$Comp
L Device:R_US R2
U 1 1
P 5275 2775
F 0 "R2" H 5343 2821 50  0000 L CNN
F 1 "5k" H 5343 2730 50  0000 L CNN
F 2 "Resistor_THT:R_Axial_DIN0207_L6.3mm_D2.5mm_P7.62mm_Horizontal" V 5315 2765 50  0001 C CNN
F 3 "~" H 5275 2775 50  0001 C CNN
F 4 "MF1/4DCT26A1001F" H 5275 2775 50  0001 C CNN "Field4"
	1    5275 2775
	1    0    0    -1  
$EndComp
$Comp
L Device:R_US R1
U 1 1
P 5275 2475
F 0 "R1" H 5343 2521 50  0000 L CNN
F 1 "5k" H 5343 2430 50  0000 L CNN
F 2 "Resistor_THT:R_Axial_DIN0207_L6.3mm_D2.5mm_P7.62mm_Horizontal" V 5315 2465 50  0001 C CNN
F 3 "~" H 5275 2475 50  0001 C CNN
F 4 "MF1/4DCT26A1001F" H 5275 2475 50  0001 C CNN "Field4"
	1    5275 2475
	1    0    0    -1  
$EndComp
Text Label 5275 2325 2    50   ~ 0
mix_pot_out
Text Label 5500 2625 0    50   ~ 0
mix_pot_in
Wire Wire Line
	5500 2625 5275 2625
Connection ~ 5275 2625
$Comp
L power:GND #PWR0144
U 1 1
P 5275 2925
F 0 "#PWR0144" H 5275 2675 50  0001 C CNN
F 1 "GND" H 5350 2750 50  0000 R CNN
F 2 "" H 5275 2925 50  0001 C CNN
F 3 "" H 5275 2925 50  0001 C CNN
	1    5275 2925
	1    0    0    -1  
$EndComp
$Comp
L power:GND #PWR0120
U 1 1
P 7950 1525
F 0 "#PWR0120" H 7950 1275 50  0001 C CNN
F 1 "GND" H 7955 1352 50  0000 C CNN
F 2 "" H 7950 1525 50  0001 C CNN
F 3 "" H 7950 1525 50  0001 C CNN
	1    7950 1525
	-1   0    0    1   
$EndComp
$Comp
L power:+3.3VA #PWR0121
U 1 1
P 7950 1825
F 0 "#PWR0121" H 7950 1675 50  0001 C CNN
F 1 "+3.3VA" H 7965 1998 50  0000 C CNN
F 2 "" H 7950 1825 50  0001 C CNN
F 3 "" H 7950 1825 50  0001 C CNN
	1    7950 1825
	-1   0    0    1   
$EndComp
$Comp
L Device:R_POT_US RV1
U 1 1
P 7950 1675
F 0 "RV1" H 7882 1721 50  0000 R CNN
F 1 "POTS" H 7882 1630 50  0000 R CNN
F 2 "progboard:Alpha_Pot" H 7950 1675 50  0001 C CNN
F 3 "~" H 7950 1675 50  0001 C CNN
	1    7950 1675
	-1   0    0    1   
$EndComp
$Comp
L Jumper:Jumper_2_Open JP6
U 1 1
P 6875 4450
F 0 "JP6" H 6875 4400 50  0000 C CNN
F 1 "SUB MIX B" H 6875 4575 50  0000 C CNN
F 2 "TestPoint:TestPoint_2Pads_Pitch2.54mm_Drill0.8mm" H 6875 4450 50  0001 C CNN
F 3 "~" H 6875 4450 50  0001 C CNN
	1    6875 4450
	-1   0    0    -1  
$EndComp
Text Label 6675 4450 2    50   ~ 0
pollux_sub
Text Label 7075 4450 0    50   ~ 0
pollux_sub_mix_in
Text Label 7075 3575 0    50   ~ 0
castor_sub_mix_in
Text Label 7075 3300 0    50   ~ 0
castor_pwm_mix_in
Text Label 7075 3025 0    50   ~ 0
castor_ramp_mix_in
Text Label 6675 3575 2    50   ~ 0
castor_sub
Text Label 6675 3300 2    50   ~ 0
castor_pwm
Text Label 6675 3025 2    50   ~ 0
castor_ramp
$Comp
L Jumper:Jumper_2_Open JP3
U 1 1
P 6875 3575
F 0 "JP3" H 6875 3525 50  0000 C CNN
F 1 "SUB MIX A" H 6875 3700 50  0000 C CNN
F 2 "TestPoint:TestPoint_2Pads_Pitch2.54mm_Drill0.8mm" H 6875 3575 50  0001 C CNN
F 3 "~" H 6875 3575 50  0001 C CNN
	1    6875 3575
	-1   0    0    -1  
$EndComp
$Comp
L Jumper:Jumper_2_Open JP2
U 1 1
P 6875 3300
F 0 "JP2" H 6875 3250 50  0000 C CNN
F 1 "PULSE MIX A" H 6875 3425 50  0000 C CNN
F 2 "TestPoint:TestPoint_2Pads_Pitch2.54mm_Drill0.8mm" H 6875 3300 50  0001 C CNN
F 3 "~" H 6875 3300 50  0001 C CNN
	1    6875 3300
	-1   0    0    -1  
$EndComp
$Comp
L Jumper:Jumper_2_Open JP1
U 1 1
P 6875 3025
F 0 "JP1" H 6875 2975 50  0000 C CNN
F 1 "RAMP MIX A" H 6875 3150 50  0000 C CNN
F 2 "TestPoint:TestPoint_2Pads_Pitch2.54mm_Drill0.8mm" H 6875 3025 50  0001 C CNN
F 3 "~" H 6875 3025 50  0001 C CNN
	1    6875 3025
	-1   0    0    -1  
$EndComp
Text Label 7075 4175 0    50   ~ 0
pollux_pwm_mix_in
Text Label 7075 3900 0    50   ~ 0
pollux_ramp_mix_in
Text Label 6675 4175 2    50   ~ 0
pollux_pwm
Text Label 6675 3900 2    50   ~ 0
pollux_ramp
$Comp
L Jumper:Jumper_2_Open JP5
U 1 1
P 6875 4175
F 0 "JP5" H 6875 4125 50  0000 C CNN
F 1 "PULSE MIX B" H 6875 4300 50  0000 C CNN
F 2 "TestPoint:TestPoint_2Pads_Pitch2.54mm_Drill0.8mm" H 6875 4175 50  0001 C CNN
F 3 "~" H 6875 4175 50  0001 C CNN
	1    6875 4175
	-1   0    0    -1  
$EndComp
$Comp
L Jumper:Jumper_2_Open JP4
U 1 1
P 6875 3900
F 0 "JP4" H 6875 3850 50  0000 C CNN
F 1 "RAMP MIX B" H 6875 4025 50  0000 C CNN
F 2 "TestPoint:TestPoint_2Pads_Pitch2.54mm_Drill0.8mm" H 6875 3900 50  0001 C CNN
F 3 "~" H 6875 3900 50  0001 C CNN
	1    6875 3900
	-1   0    0    -1  
$EndComp
$Comp
L Connector:TestPoint TP16
U 1 1
P 6225 6850
F 0 "TP16" H 6283 6968 50  0000 L CNN
F 1 "GND" H 6283 6877 50  0000 L CNN
F 2 "TestPoint:TestPoint_Plated_Hole_D3.0mm" H 6425 6850 50  0001 C CNN
F 3 "~" H 6425 6850 50  0001 C CNN
	1    6225 6850
	1    0    0    -1  
$EndComp
$Comp
L Connector:TestPoint TP17
U 1 1
P 6550 6850
F 0 "TP17" H 6608 6968 50  0000 L CNN
F 1 "GND" H 6608 6877 50  0000 L CNN
F 2 "TestPoint:TestPoint_Plated_Hole_D3.0mm" H 6750 6850 50  0001 C CNN
F 3 "~" H 6750 6850 50  0001 C CNN
	1    6550 6850
	1    0    0    -1  
$EndComp
Wire Wire Line
	5925 6850 6225 6850
Wire Wire Line
	6225 6850 6550 6850
Connection ~ 6225 6850
Text Label 6000 1825 2    50   ~ 0
chorus_pot
$Comp
L Jumper:Jumper_2_Open JP23
U 1 1
P 6200 1825
F 0 "JP23" H 6200 1775 50  0000 C CNN
F 1 "LFO" H 6025 1900 50  0000 C CNN
F 2 "TestPoint:TestPoint_2Pads_Pitch2.54mm_Drill0.8mm" H 6200 1825 50  0001 C CNN
F 3 "~" H 6200 1825 50  0001 C CNN
	1    6200 1825
	-1   0    0    -1  
$EndComp
Wire Wire Line
	6400 1825 6675 1825
Wire Wire Line
	6675 1825 6675 1600
$Comp
L Connector:AudioJack2_SwitchT J9
U 1 1
P 7425 1375
F 0 "J9" H 7457 1700 50  0000 C CNN
F 1 "POTS" H 7457 1609 50  0000 C CNN
F 2 "progboard:WQP-PJ301M-12_JACK" H 7425 1375 50  0001 C CNN
F 3 "~" H 7425 1375 50  0001 C CNN
	1    7425 1375
	-1   0    0    -1  
$EndComp
Connection ~ 6675 1600
Wire Wire Line
	6675 1375 7225 1375
$Comp
L power:GND #PWR0145
U 1 1
P 7225 1275
F 0 "#PWR0145" H 7225 1025 50  0001 C CNN
F 1 "GND" V 7225 1100 50  0000 C CNN
F 2 "" H 7225 1275 50  0001 C CNN
F 3 "" H 7225 1275 50  0001 C CNN
	1    7225 1275
	0    1    -1   0   
$EndComp
Wire Wire Line
	7800 1675 7225 1675
Wire Wire Line
	7225 1675 7225 1475
$Comp
L Jumper:Jumper_2_Open JP8
U 1 1
P 6200 1375
F 0 "JP8" H 6200 1325 50  0000 C CNN
F 1 "B" H 6075 1450 50  0000 C CNN
F 2 "TestPoint:TestPoint_2Pads_Pitch2.54mm_Drill0.8mm" H 6200 1375 50  0001 C CNN
F 3 "~" H 6200 1375 50  0001 C CNN
	1    6200 1375
	1    0    0    -1  
$EndComp
$EndSCHEMATC
